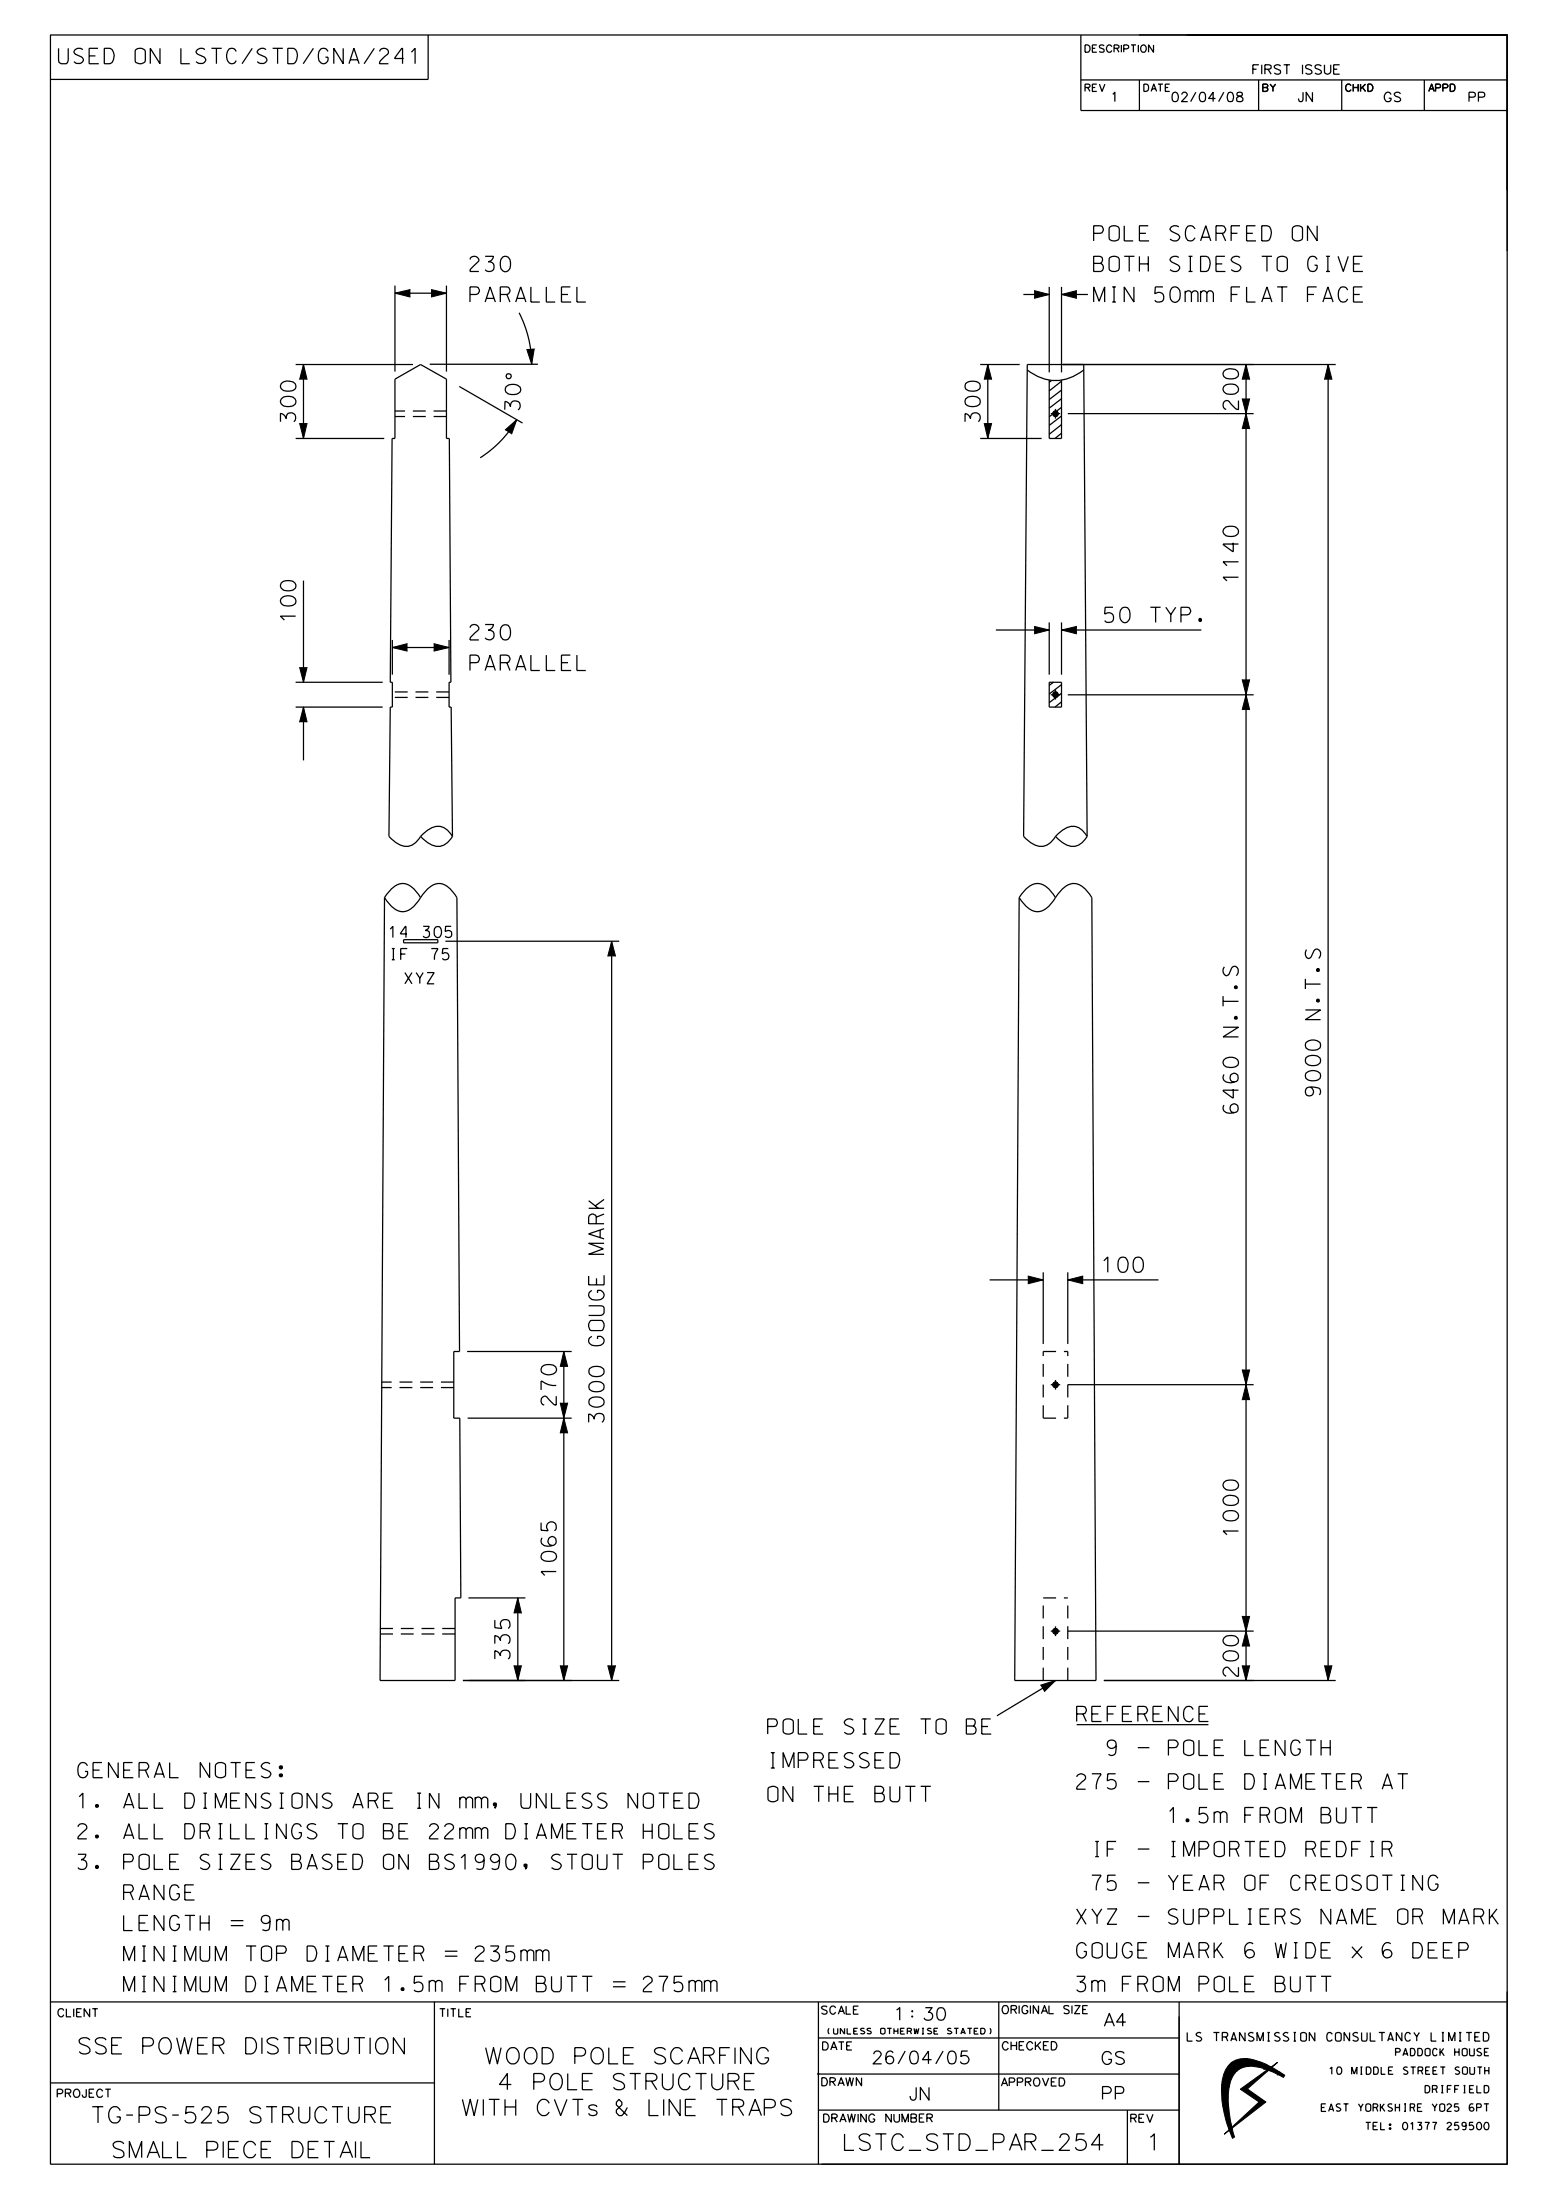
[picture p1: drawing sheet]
<svg xmlns="http://www.w3.org/2000/svg" width="210mm" height="297mm" viewBox="0 0 210 297" stroke-linecap="round" stroke-linejoin="round" font-family="sans-serif">
<g fill="none" stroke="#000" stroke-width=".17">
<path d="M6.8 4.7h196.6v287.5h-196.6zM57.8 4.7v6h-51M145.9 4.7v10.2h57.5M145.9 10.8h57.5M153.7 4.7h49.7v29.2M153.8 10.8v4.1M160.1 4.7h43.3v21v-21h-43M169.9 10.8v4.1M175.9 12.4v1l-.2 .3h-.2a.34 .34 0 0 1-.2-.4M177.1 12.4v1.3l-.8-1.3v1.3M181.1 10.8v4.1M192.2 10.8v4.1"/>
<path d="M198.3 13.1h.5l.3-.1v-.4l-.3-.2h-.5v1.3M199.5 13.1h.6l.2-.1v-.4l-.2-.2h-.6v1.3M53.3 38.6v11.6M53.3 39.6h7M60.3 38.6v11.6M138.1 39.8h3.5M141.6 38.7v11.6M143.3 38.7v11.6M143.3 39.8h3.5M39.9 49.2h15.8M39.9 59.2h12M41 49.2v10"/>
<path d="M58 49.2h14.6M62 52.2l8.5 4.9M68.4 50.5l.3-.1 .2 .1 .1 .3-.1 .2-.2 .1-.3-.1-.1-.2zM69.7 56.7a15 15 0 0 1-4.9 5.1M70.1 42.2a15.3 15.3 0 0 1 1.7 7M132.3 59.2h8.3M132.3 49.2h5.3M133.3 49.2v10M138.6 49.9a5.8 5.8 0 0 0 7.7 0M141.6 51.3v7.9h1.7v-7.9M141.9 51.4l-.3 .2M143.3 51.5l-1.7 1.3"/>
<path d="M143.3 52.7l-1.7 1.2M143.3 53.8l-1.7 1.3M143.3 55l-1.7 1.3M143.3 56.2l-1.7 1.2M143.3 57.3l-1.7 1.3M143.3 58.5l-.9 .7M144.1 55.8h25.1M146.3 49.2l.4 63.7M168.2 49.2v177.7M179.2 49.2v177.7M180.3 49.2h-41.7l-.5 63.7a3.1 3.1 0 0 0 2.9 1.3l.5-.3 .5-.4 .5-.6M41 78.4v13.7"/>
<path d="M39.9 92.1h11.7M39.9 95.5h11.7M41 95.5v7.2M53 86.4v4.7M53 87.4h7.6M60.6 86.4v4.7M134.4 85.1h7.2M141.6 92.1h1.7v3.4h-1.7zM141.6 84v7.1M142.2 92.1l-.6 .4M143.3 92.4l-1.7 1.3M143.3 93.6l-1.7 1.3"/>
<path d="M143.3 84v7.1M143.3 94.8l-.9 .7M143.3 85.1h18.8M144.1 93.8h25.1M56.8 112.9a3.1 3.1 0 0 0 2.9 1.3l.5-.3 .4-.4 .5-.6M56.8 112.9a3.1 3.1 0 0 1 2.9-1.3l.5 .3 .4 .4 .5 .6M56.8 112.9a2.19 2.19 0 0 1-2.5 1.3l-.6-.3-1.2-1 .2-17.4h.3v-3.4h-.3l.2-32.9h.4v-8l3.5-2 3.5 2v8h.3l.3 32.9h-.3v3.4h.3l.2 17.4M142.5 112.9a3.1 3.1 0 0 0 2.8 1.3l.5-.3 .9-1M142.5 112.9a3.5 3.5 0 0 1 2.3-1.4 2.35 2.35 0 0 1 1.9 1.4M51.9 121.2a3.7 3.7 0 0 1 2.2-1.9 2.32 2.32 0 0 1 2.1 1.1l.6 .8M51.9 121.2l-.6 105.7h10.1v-11.2h.8l-.1-24.3h-.9v-8.9h.8l-.3-61.3a3.6 3.6 0 0 0-2.2-1.9 2.44 2.44 0 0 0-2.2 1.1l-.5 .8M51.9 121.2a3.7 3.7 0 0 0 2.2 1.9 2.32 2.32 0 0 0 2.1-1.2l.6-.7"/>
<path d="M54.5 126.9h4.6v.4h-4.6zM60.1 127.1h23.5M82.5 127.1v99.8M137.5 121.2a3.7 3.7 0 0 1 2.3-1.9 2.35 2.35 0 0 1 2.1 1.1l.6 .8M137.5 121.2l-.6 105.7h11l-.5-105.7a3.6 3.6 0 0 0-2.2-1.9 2.42 2.42 0 0 0-2.2 1.1l-.5 .8M137.5 121.2a3.7 3.7 0 0 0 2.3 1.9 2.35 2.35 0 0 0 2.1-1.2l.6-.7M133.6 172.8h7.2M140.8 171.8v9.6M144.1 171.8v9.6M144.1 172.8h12.3M63 182.5h14.2M63.1 191.4h14.1"/>
<path d="M76.1 182.5v44.4M144.1 186.9h25.1M63.2 215.7h7.7M69.9 215.7v11.2M62.5 226.9h21.1M142.5 226.9l-8 4.7M144.1 220.2h25.1M145.3 232.8h17.8M149 226.9h31.3M6.8 270.3h196.6M58.6 270.2v22M110.5 270.3v21.9"/>
<path d="M110.5 275.1h48.6M110.5 280h48.6M134.8 270.3v14.6M159.1 270.3v21.9M203.4 268.8v23.4h-92.5M6.8 281.2h51.8M110.5 284.9h48.6M152.2 284.9v7.3"/>
<circle cx="142.4" cy="55.9" r=".36"/>
<circle cx="142.4" cy="93.8" r=".36"/>
<circle cx="142.4" cy="187" r=".36"/>
<circle cx="142.4" cy="220.2" r=".36"/>
</g>
<g fill="#000" stroke="#000" stroke-width=".13">
<path d="M58.2 39.1l2.1 .5-2.1 .5zM139.6 39.2l2 .6-2 .5zM41 49.2l.5 2.1h-1.1zM40.4 57.1h1.1l-.5 2.1zM53.3 39.6l2.1-.5v1zM68.2 58.1l1.5-1.4-.7 1.9zM71.1 47.1h1l-.3 2.1zM133.3 49.2l.5 2.1h-1zM132.8 57.1h1l-.5 2.1zM143.3 39.8l2-.6v1.1zM168.2 49.2l.5 2.1h-1.1zM168.2 55.8l.5 2.1h-1.1z"/>
<path d="M167.6 53.8h1.1l-.5 2zM179.2 49.2l.6 2.1h-1zM41 95.5l.5 2h-1.1zM40.4 90.1h1.1l-.5 2zM53 87.4l2-.5v1zM58.5 86.9l2.1 .5-2.1 .5zM139.6 84.6l2 .5-2 .5zM143.3 85.1l2-.5v1zM168.2 93.8l.5 2h-1.1zM167.6 91.7h1.1l-.5 2.1zM82.5 127.1l.6 2h-1.1zM138.7 172.3l2.1 .5-2.1 .5z"/>
<path d="M144.1 172.8l2.1-.5v1zM76.1 182.5l.5 2h-1zM76.1 191.4l.5 2.1h-1zM75.6 189.4h1l-.5 2zM168.2 186.9l.5 2.1h-1.1zM167.6 184.9h1.1l-.5 2zM69.9 215.7l.5 2.1h-1zM167.6 218.2h1.1l-.5 2zM69.4 224.8h1l-.5 2.1zM75.6 224.8h1l-.5 2.1zM82 224.8h1.1l-.6 2.1zM140.4 227.5l2.1-.6-1.6 1.5z"/>
<path d="M168.2 220.2l.5 2.1h-1.1zM167.6 224.8h1.1l-.5 2.1zM178.8 224.8h1l-.6 2.1zM164.9 281.4l.9 .3zM165.8 281.7h.1z"/>
<path d="M110.4 279.9h.1v.1h-.1z" fill-rule="evenodd"/>
<path d="M165.9 278.7l.8 1.1a3.4 3.4 0 0 0-.7 1.5l-1.1-.2a4.2 4.2 0 0 1 1-2.4z" fill-rule="evenodd"/>
<path d="M165.9 278.7l.3-.2 .7 1.1-.2 .2z" fill-rule="evenodd"/>
<path d="M166.2 278.5a2.98 2.98 0 0 1 2.1-.6l.1 1.1a2.39 2.39 0 0 0-1.5 .6z" fill-rule="evenodd"/>
<path d="M168.3 277.9l.3 .1v.9v.1h-.2z" fill-rule="evenodd"/>
<path d="M168.6 278l2.1 .6-.1 .7-2-.4z" fill-rule="evenodd"/>
<path d="M170.7 278.6l.3 .1-.1 .7-.3-.1z" fill-rule="evenodd"/>
<path d="M170.6 279.2h.1v.1h-.1z" fill-rule="evenodd"/>
<path d="M171 278.7l.6 .3-.6 .4h-.1z" fill-rule="evenodd"/>
<path d="M171.2 279.5l.5-.4 .9 .5-.2 .4z" fill-rule="evenodd"/>
<path d="M167.4 282l5-3.6-4.1 3.6 2.6 1.8-5.7 4.3 4.7-4.3z" fill-rule="evenodd"/>
<path d="M172.8 279.8l.6 .3-.2 .4-.6-.4z" fill-rule="evenodd"/>
<path d="M165 284.3h.8v.3l-.7 .1z" fill-rule="evenodd"/>
<path d="M164.9 281.4l1 .3-.1 1v1.6h-.8l-.1-1.5z" fill-rule="evenodd"/>
<path d="M165.1 284.7l.7-.1 .4 2.1-.5 .2z" fill-rule="evenodd"/>
<path d="M165.8 287.2l.4-.2 .1 .2-.4 .3z" fill-rule="evenodd"/>
<path d="M164.9 281.1l1.1 .2-.1 .4-1-.3z" fill-rule="evenodd"/>
<path d="M165.7 286.9l.5-.2v.3l-.4 .2z" fill-rule="evenodd"/>
<path d="M165.9 287.6l.4-.3 .3 1.2-.3 .2z" fill-rule="evenodd"/>
<path d="M172.6 279.6l.2 .2-.2 .3-.2-.1z" fill-rule="evenodd"/>
<path d="M172.4 280h.1l-.1 .1z" fill-rule="evenodd"/>
<circle cx="142.4" cy="55.9" r=".36"/>
<circle cx="142.4" cy="93.8" r=".36"/>
<circle cx="142.4" cy="187" r=".36"/>
<circle cx="142.4" cy="220.2" r=".36"/>
</g>
<g fill="none" stroke="#000" stroke-width=".17" stroke-dasharray="1.7 1.1" stroke-linecap="butt">
<path d="M60.3 56.2h-7M60.3 55.5h-7M60.6 94.2h-7.6M60.6 93.4h-7.6M61.2 187.3h-9.7M61.2 186.6h-9.7M140.8 191.4h3.3M140.8 182.5h3.3M140.8 191.4v-8.9M144.1 191.4v-8.9M61.4 219.8h-10.1M140.8 215.7h3.3"/>
<path d="M61.4 220.6h-10.1M140.8 226.9v-11.2M144.1 226.9v-11.2"/>
</g>
<path d="M141.8 55.8h1.3M142.5 55.2v1.3M141.8 93.8h1.3M142.5 93.1v1.3M141.8 186.9h1.3M142.5 186.3v1.3M142.5 219.6v1.3M141.8 220.2h1.3" fill="none" stroke="#000" stroke-width=".17" stroke-dasharray="4.2 1.4" stroke-linecap="butt"/>
<g font-size="2.2">
<text x="10.7" y="277.3">SSE POWER DISTRIBUTION</text>
<text x="65.5" y="278.6">WOOD POLE SCARFING</text>
<text x="12.5" y="286.6">TG-PS-525 STRUCTURE</text>
<text x="62.4" y="285.6">WITH CVTs &amp; LINE TRAPS</text>
<text x="67.4" y="282.1">4 POLE STRUCTURE</text>
<text x="15.3" y="291.3">SMALL PIECE DETAIL</text>
<text x="114" y="290.3">LSTC_STD_PAR_254</text>
<text x="155.3" y="290.3">1</text>
</g>
<g font-size="2.1">
<text x="7.9" y="8.6">USED ON LSTC/STD/GNA/241</text>
<text x="147.6" y="32.5">POLE SCARFED ON</text>
<text x="63.4" y="40.8">PARALLEL</text>
<text x="63.4" y="36.7">230</text>
<text x="147.6" y="40.8">MIN 50mm FLAT FACE</text>
<text x="147.6" y="36.7">BOTH SIDES TO GIVE</text>
<text x="70.2" y="53.3" transform="rotate(-89 70.2 53.3)">0</text>
<text x="39.9" y="56.9" transform="rotate(-90 39.9 56.9)">300</text>
<text x="70.2" y="55.3" transform="rotate(-89 70.2 55.3)">3</text>
<text x="132.3" y="56.9" transform="rotate(-90 132.3 56.9)">300</text>
<text x="167.1" y="55.3" transform="rotate(-90 167.1 55.3)">200</text>
<text x="39.9" y="83.9" transform="rotate(-90 39.9 83.9)">100</text>
<text x="167.1" y="78.6" transform="rotate(-90 167.1 78.6)">1140</text>
<text x="63.4" y="86.4">230</text>
<text x="149.1" y="84">50 TYP.</text>
<text x="63.4" y="90.5">PARALLEL</text>
<text x="178.2" y="137.7" transform="rotate(-90 178.2 137.7)">N.T.S</text>
<text x="167.1" y="140" transform="rotate(-90 167.1 140)">N.T.S</text>
<text x="178.2" y="148" transform="rotate(-90 178.2 148)">9000</text>
<text x="167.1" y="150.3" transform="rotate(-90 167.1 150.3)">6460</text>
<text x="81.5" y="167.3" transform="rotate(-90 81.5 167.3)">A</text>
<text x="81.5" y="165.2" transform="rotate(-90 81.5 165.2)">RK</text>
<text x="81.5" y="173.4" transform="rotate(-90 81.5 173.4)">E</text>
<text x="81.5" y="169.3" transform="rotate(-90 81.5 169.3)">M</text>
<text x="148.8" y="171.8">100</text>
<text x="81.5" y="181.7" transform="rotate(-90 81.5 181.7)">GOUG</text>
<text x="75.1" y="189.7" transform="rotate(-90 75.1 189.7)">270</text>
<text x="81.5" y="192" transform="rotate(-90 81.5 192)">3000</text>
<text x="167.1" y="207.4" transform="rotate(-90 167.1 207.4)">1000</text>
<text x="75.1" y="212.9" transform="rotate(-90 75.1 212.9)">1065</text>
<text x="68.8" y="224" transform="rotate(-90 68.8 224)">335</text>
<text x="167.1" y="226.3" transform="rotate(-90 167.1 226.3)">200</text>
<text x="145.3" y="232.4">REFERENCE</text>
<text x="103.6" y="238.7">IMPRESSED</text>
<text x="103.6" y="234.1">POLE SIZE TO BE</text>
<text x="147.3" y="237">9 - POLE LENGTH</text>
<text x="10.5" y="244.1">1. ALL DIMENSIONS ARE IN mm, UNLESS NOTED</text>
<text x="10.5" y="240">GENERAL NOTES:</text>
<text x="103.6" y="243.2">ON THE BUTT</text>
<text x="145.3" y="241.5">275 - POLE DIAMETER AT</text>
<text x="10.5" y="248.3">2. ALL DRILLINGS TO BE 22mm DIAMETER HOLES</text>
<text x="146.3" y="250.7">IF - IMPORTED REDFIR</text>
<text x="151.8" y="246.1">1.5m FROM BUTT</text>
<text x="10.5" y="252.4">3. POLE SIZES BASED ON BS1990, STOUT POLES</text>
<text x="13.5" y="256.5">RANGE</text>
<text x="146.3" y="255.2">75 - YEAR OF CREOSOTING</text>
<text x="13.6" y="260.6">LENGTH = 9m</text>
<text x="145.3" y="259.8">XYZ - SUPPLIERS NAME OR MARK</text>
<text x="13.3" y="264.8">MINIMUM TOP DIAMETER = 235mm</text>
<text x="13.3" y="268.9">MINIMUM DIAMETER 1.5m FROM BUTT = 275mm</text>
<text x="145.3" y="268.9">3m FROM POLE BUTT</text>
<text x="145.3" y="264.3">GOUGE MARK 6 WIDE x 6 DEEP</text>
</g>
<g font-size="1.7">
<text x="121" y="272.7">1 : 30</text>
<text x="149.1" y="273.5">A4</text>
<text x="117.8" y="278.6">26/04/05</text>
<text x="148.8" y="278.7">GS</text>
<text x="122.8" y="283.5">JN</text>
<text x="148.8" y="283.4">PP</text>
</g>
<g font-size="1.5">
<text x="52.5" y="126.6">14</text>
<text x="52.6" y="129.6">IF</text>
<text x="57.1" y="126.6">305</text>
<text x="58.2" y="129.6">75</text>
<text x="54.7" y="132.8">XYZ</text>
</g>
<g font-size="1.3">
<text x="169.1" y="10">FIRST ISSUE</text>
<text x="150.2" y="13.7">1</text>
<text x="158.2" y="13.7">02/04/08</text>
<text x="186.8" y="13.7">GS</text>
</g>
<text font-size="1.2" x="160.2" y="275.6">LS TRANSMISSION CONSULTANCY LIMITED</text>
<g font-size="1.1">
<text x="7.8" y="272.3">CLIENT</text>
<text x="59.3" y="272.3">TITLE</text>
<text x="110.9" y="271.9">SCALE</text>
<text x="135.3" y="271.9">ORIGINAL SIZE</text>
<text x="110.9" y="281.6">DRAWN</text>
<text x="111" y="276.8">DATE</text>
<text x="135.2" y="281.6">APPROVED</text>
<text x="135.3" y="276.7">CHECKED</text>
<text x="7.7" y="283.2">PROJECT</text>
<text x="111.2" y="286.5">DRAWING NUMBER</text>
<text x="152.6" y="286.5">REV</text>
</g>
<g font-size="1">
<text x="146.5" y="7.1">DESCRIPTION</text>
<text x="146.5" y="12.3">REV</text>
<text x="154.4" y="12.3">DATE</text>
<text x="170.4" y="12.3">BY</text>
<text x="181.6" y="12.3">CHKD</text>
<text x="192.8" y="12.3">APPD</text>
<text x="179.4" y="280">10 MIDDLE STREET SOUTH</text>
<text x="188.4" y="277.5">PADDOCK HOUSE</text>
<text x="178.3" y="285">EAST YORKSHIRE YO25 6PT</text>
<text x="184.3" y="287.5">TEL: 01377 259500</text>
<text x="192.3" y="282.5">DRIFFIELD</text>
</g>
<text font-size=".8" x="111.6" y="274.6">(UNLESS OTHERWISE STATED)</text>
</svg>
